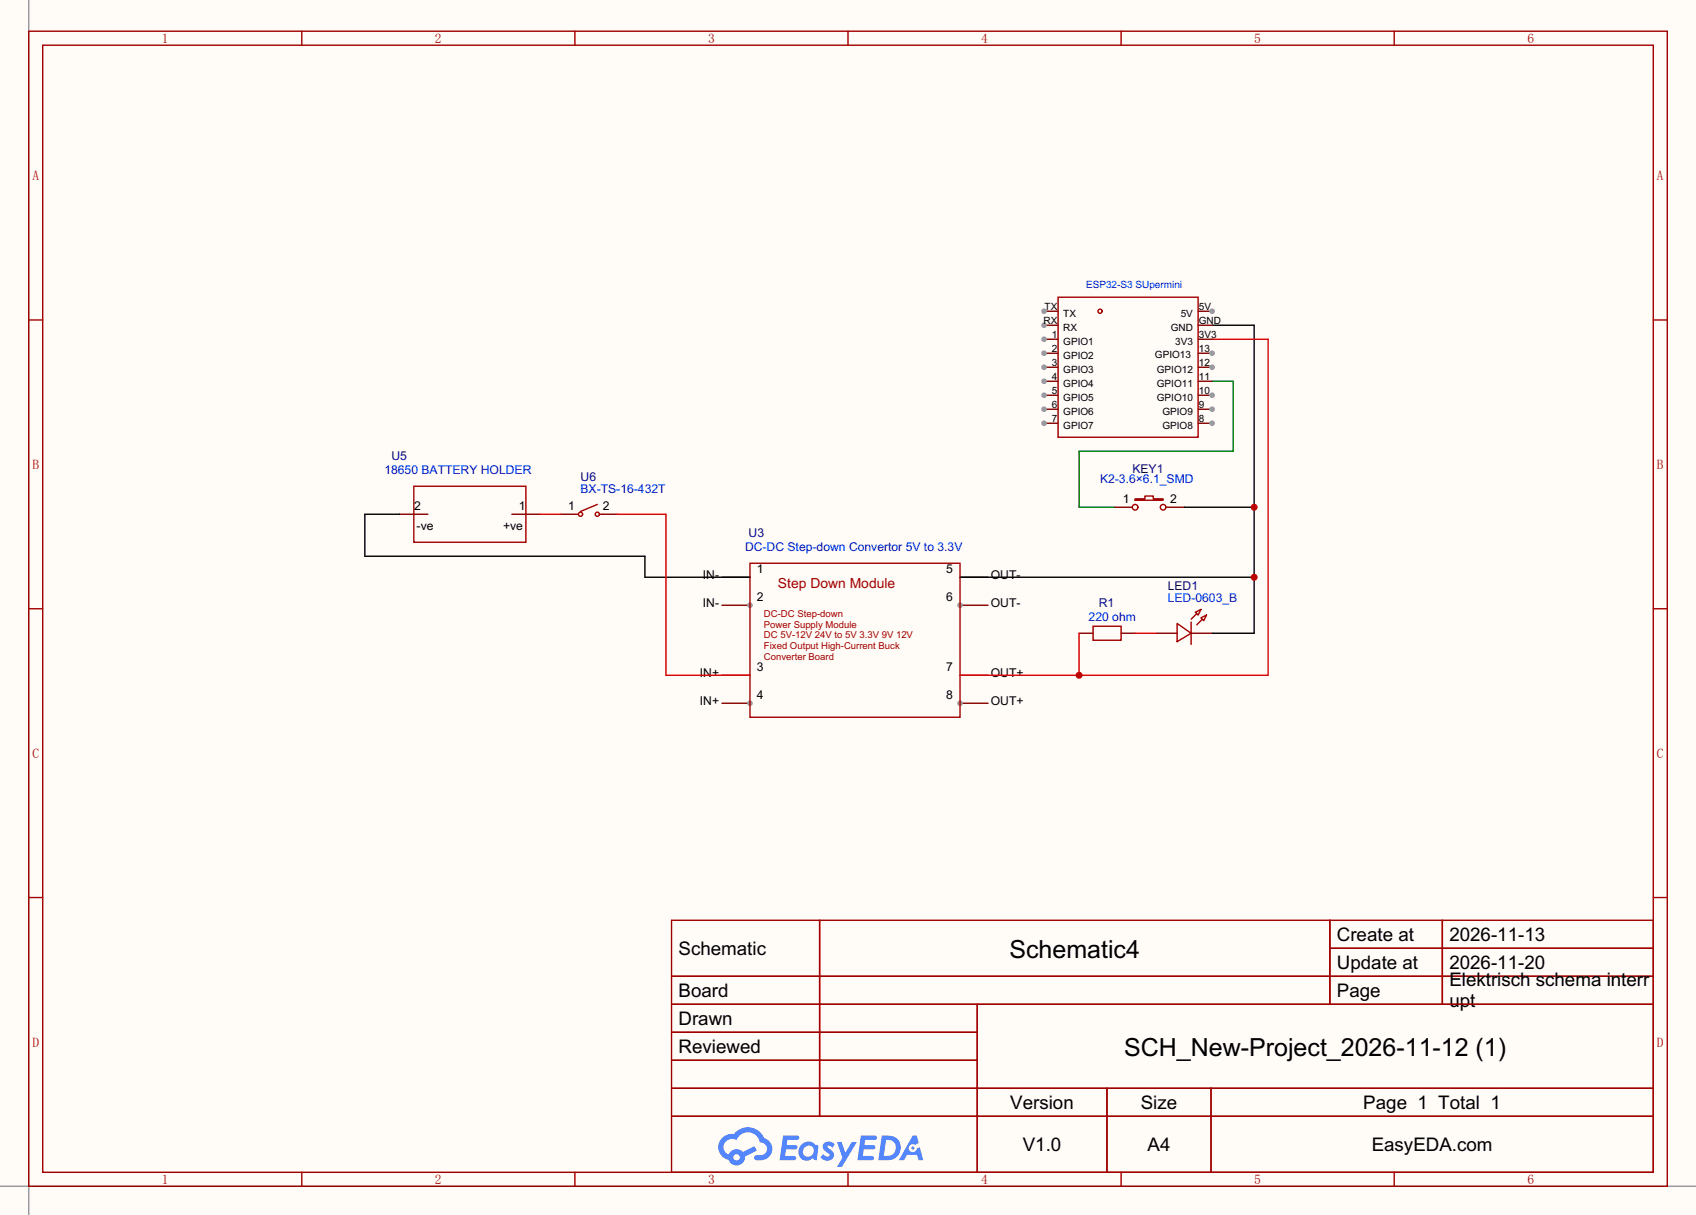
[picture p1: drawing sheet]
<svg xmlns="http://www.w3.org/2000/svg" width="308mm" height="220mm" viewBox="0 0 308 220" stroke-linecap="round" stroke-linejoin="round" font-family="sans-serif">
<path d="M0 0h307.6v220.4h-307.6z" fill="#fffcf7"/>
<path d="M5.2 0v220.4M0 215.2h307.6" fill="none" stroke="#999" stroke-width=".25"/>
<g fill="none" stroke="#a10000" stroke-width=".25">
<path d="M5.2 5.7h297.2v209.5h-297.2zM7.7 8.2h292.1v204.5h-292.1zM54.7 5.7v2.5M104.3 5.7v2.5M153.8 5.7v2.5M203.3 5.7v2.5M252.9 5.7v2.5M5.2 58h2.5M299.8 58h2.6M5.2 110.4h2.5M299.8 110.4h2.6M5.2 162.8h2.5"/>
<path d="M121.8 167h178v45.7h-178zM121.8 177.1h178M148.7 167v35.5M241.2 167v15.2M241.2 172h58.6M261.6 167v15.2M299.8 162.8h2.6M121.8 182.2h178M121.8 187.3h55.4M121.8 197.4h178M121.8 192.4h55.4M177.2 182.2v30.5"/>
<path d="M200.8 197.4v15.3M219.6 197.4v15.3M54.7 212.7v2.5M104.3 212.7v2.5M121.8 202.5h178M153.8 212.7v2.5M203.3 212.7v2.5M252.9 212.7v2.5"/>
</g>
<g fill="#5487ff">
<path d="M149.5 207.3a1.3 1.3 0 0 1 1.9 .3l-.4 .7a.54 .54 0 0 0-1-.3l.2 .2a1.58 1.58 0 0 1 1 1.6 1.43 1.43 0 0 1-2.4 .1l.5-.5a.64 .64 0 0 0 .5 .4 .64 .64 0 0 0 .6-.3l-.1-.2a1.6 1.6 0 0 1-1.1-1.5z"/>
<path d="M151.8 207.2h.8l.7 1.9 1.2-1.9h.9l-2.7 4.5h-.9l1-1.7z"/>
<path d="M142 206h1.7a1.31 1.31 0 0 1 1.2 .2 .4 .4 0 0 1-.3 .6h-1.8l-.1 .9h1.6a.4 .4 0 0 1 .3 .5 .4 .4 0 0 1-.4 .3h-1.6l-.2 1.2h.8a1.23 1.23 0 0 1 1.2 .2 .39 .39 0 0 1-.4 .6h-2.6z"/>
<path d="M156.1 206h1.7a1.32 1.32 0 0 1 1.2 .2 .39 .39 0 0 1-.3 .6h-1.8l-.1 .9h1.6a.4 .4 0 0 1 .4 .5 .4 .4 0 0 1-.5 .3h-1.6l-.2 1.2h.8a1.23 1.23 0 0 1 1.2 .2 .39 .39 0 0 1-.4 .6h-2.6z"/>
<path d="M165.5 206h.8l.3 1.4-.6 .3a.75 .75 0 0 0-1.1 .3 .75 .75 0 0 0 .5 1 .75 .75 0 0 0 .9-.6l.5-.3 .6 2.4h-.8l-.3-1h-1.8l-.5 1h-1z"/>
<path d="M159.9 206l-.6 4.5h1.4a2.27 2.27 0 0 0 2.7-2.3 2.27 2.27 0 0 0-2.7-2.2zM160.7 206.8a1.5 1.5 0 0 1 1.8 1.5 1.5 1.5 0 0 1-1.9 1.4h-.3z"/>
<path d="M145.4 207.6a1.62 1.62 0 0 0-.4 2.1 1.62 1.62 0 0 0 2 .7l.3-.3 .4 .3 .4 .1 .3-2.5-.1-.3h-.5a1.58 1.58 0 0 0-2.4-.1zM146 208.2a.99 .99 0 0 1 1.6 .2 .99 .99 0 0 1-.9 1.4 .94 .94 0 0 1-1-.5 .94 .94 0 0 1 .3-1.1z"/>
<path d="M131 206.4a2.37 2.37 0 0 0 1.1 4 1.54 1.54 0 0 0 1.8 1 1.54 1.54 0 0 0 1.2-1.6l2.2-1.1-.5-.8-2.1 1.1a1.57 1.57 0 0 0-2.6 .5 1.5 1.5 0 0 1-.7-2.1 1.5 1.5 0 0 1 2.2-.6 2.23 2.23 0 0 1 2.3-1.4 2.23 2.23 0 0 1 2 1.9 1.16 1.16 0 0 1 1.2 1 1.16 1.16 0 0 1-1.1 1.3h-.7a.47 .47 0 0 0-.5 .4 .47 .47 0 0 0 .4 .5 2.23 2.23 0 0 0 2.2-.6 2.23 2.23 0 0 0 .5-2.3 2.16 2.16 0 0 0-1.3-1.2 3.2 3.2 0 0 0-5.5-.7l-1.1 .1zM133 210a.6 .6 0 0 1 1.2 0 .6 .6 0 0 1-1.2 0z"/>
<circle cx="165.6" cy="208.3" r=".28"/>
</g>
<path d="M130.9 104.7h5.1M130.9 109.8h5.1" fill="none" stroke="#870000" stroke-width=".25"/>
<circle cx="136" cy="109.8" r=".51" fill="#999"/>
<path d="M130.9 122.5h5.1M130.9 127.6h5.1" fill="none" stroke="#870000" stroke-width=".25"/>
<circle cx="136" cy="127.6" r=".51" fill="#999"/>
<path d="M174.1 104.7h5.1M174.1 109.8h5.1" fill="none" stroke="#870000" stroke-width=".25"/>
<circle cx="174.1" cy="109.8" r=".51" fill="#999"/>
<path d="M174.1 122.5h5.1M174.1 127.6h5.1" fill="none" stroke="#870000" stroke-width=".25"/>
<circle cx="174.1" cy="127.6" r=".51" fill="#999"/>
<g fill="none" stroke="#a10000" stroke-width=".25">
<path d="M75.1 88.2h20.3v10.2h-20.3zM104.3 93.3h.5M108.3 91.5l-3 1.3M108.8 93.3h.5M205.9 90.5h1.7v-.5h1.6v.5h1.7v.3h-5zM136 102.2h38.1v27.9h-38.1zM198.2 113.6h5.1v2.6h-5.1zM213.5 113.1l2.5 1.8-2.5 1.5zM216 112.9v4M216.8 111.1l1-.5-.5 1zM217 111.3l-1 1M217.8 112.1l1-.5-.5 1z"/>
<path d="M218.1 112.3l-1.1 1.1"/>
<circle cx="105.3" cy="93.3" r=".38"/>
<circle cx="108.3" cy="93.3" r=".38"/>
<circle cx="205.9" cy="92" r=".51"/>
<circle cx="210.9" cy="92" r=".51"/>
</g>
<path d="M72.5 93.3h5.1M92.8 93.3h5.1M101.7 93.3h2.6M109.3 93.3h2.6M202.1 92h3.3M211.5 92h3.3M195.7 114.9h2.5M203.3 114.9h2.6M209.7 114.9h3.8M216 114.9h3.8" fill="none" stroke="#870000" stroke-width=".25"/>
<path d="M219.8 59h7.7v55.9h-7.7M72.5 93.3h-6.3v7.6h50.8v3.8h19M214.8 92h12.7M174.1 104.7h53.4" fill="none" stroke="#000" stroke-width=".25"/>
<path d="M111.9 93.3h8.9v29.2h15.2" fill="none" stroke="#f00" stroke-width=".25"/>
<g fill="#c00">
<circle cx="227.5" cy="92" r=".63"/>
<circle cx="227.5" cy="104.7" r=".63"/>
</g>
<path d="M219.8 61.5h10.2v61h-55.9M195.7 114.9v7.6M205.9 114.9h3.8" fill="none" stroke="#f00" stroke-width=".25"/>
<circle cx="195.7" cy="122.5" r=".63" fill="#c00"/>
<path d="M97.9 93.3h3.8" fill="none" stroke="#f00" stroke-width=".25"/>
<path d="M219.8 69.2h3.8v12.7h-27.9v10.1h6.4" fill="none" stroke="#008700" stroke-width=".25"/>
<g fill="none" stroke="#a10000" stroke-width=".25">
<path d="M191.9 53.9h25.4v25.4h-25.4z"/>
<circle cx="199.5" cy="56.5" r=".38"/>
</g>
<path d="M189.4 59h2.5" fill="none" stroke="#870000" stroke-width=".25"/>
<circle cx="189.4" cy="59" r=".51" fill="#999"/>
<path d="M189.4 61.5h2.5" fill="none" stroke="#870000" stroke-width=".25"/>
<circle cx="189.4" cy="61.5" r=".51" fill="#999"/>
<path d="M189.4 64.1h2.5" fill="none" stroke="#870000" stroke-width=".25"/>
<circle cx="189.4" cy="64.1" r=".51" fill="#999"/>
<path d="M189.4 66.6h2.5" fill="none" stroke="#870000" stroke-width=".25"/>
<circle cx="189.4" cy="66.6" r=".51" fill="#999"/>
<path d="M189.4 69.2h2.5" fill="none" stroke="#870000" stroke-width=".25"/>
<circle cx="189.4" cy="69.2" r=".51" fill="#999"/>
<path d="M189.4 71.7h2.5" fill="none" stroke="#870000" stroke-width=".25"/>
<circle cx="189.4" cy="71.7" r=".51" fill="#999"/>
<path d="M189.4 74.2h2.5" fill="none" stroke="#870000" stroke-width=".25"/>
<circle cx="189.4" cy="74.2" r=".51" fill="#999"/>
<path d="M189.4 76.8h2.5" fill="none" stroke="#870000" stroke-width=".25"/>
<circle cx="189.4" cy="76.8" r=".51" fill="#999"/>
<path d="M189.4 56.5h2.5" fill="none" stroke="#870000" stroke-width=".25"/>
<circle cx="189.4" cy="56.5" r=".51" fill="#999"/>
<path d="M217.3 74.2h2.5" fill="none" stroke="#870000" stroke-width=".25"/>
<circle cx="219.8" cy="74.2" r=".51" fill="#999"/>
<path d="M217.3 76.8h2.5" fill="none" stroke="#870000" stroke-width=".25"/>
<circle cx="219.8" cy="76.8" r=".51" fill="#999"/>
<path d="M217.3 71.7h2.5" fill="none" stroke="#870000" stroke-width=".25"/>
<circle cx="219.8" cy="71.7" r=".51" fill="#999"/>
<path d="M217.3 69.2h2.5M217.3 66.6h2.5" fill="none" stroke="#870000" stroke-width=".25"/>
<circle cx="219.8" cy="66.6" r=".51" fill="#999"/>
<path d="M217.3 64.1h2.5" fill="none" stroke="#870000" stroke-width=".25"/>
<circle cx="219.8" cy="64.1" r=".51" fill="#999"/>
<path d="M217.3 59h2.5M217.3 56.5h2.5M217.3 61.5h2.5" fill="none" stroke="#870000" stroke-width=".25"/>
<circle cx="219.8" cy="56.5" r=".51" fill="#999"/>
<g font-size="4.5">
<text x="183.1" y="173.8">Schematic4</text>
<text x="203.9" y="191.5">SCH_New-Project_2026-11-12 (1)</text>
</g>
<g font-size="3.4">
<text x="123.1" y="173.2">Schematic</text>
<text x="242.5" y="170.6">Create at</text>
<text x="262.9" y="170.6">2026-11-13</text>
<text x="242.5" y="175.7">Update at</text>
<text x="262.9" y="175.7">2026-11-20</text>
<text x="262.9" y="178.9">Elektrisch schema interr</text>
<text x="123.1" y="180.8">Board</text>
<text x="123.1" y="185.9">Drawn</text>
<text x="242.5" y="180.8">Page</text>
<text x="262.9" y="182.7">upt</text>
<text x="123.1" y="191">Reviewed</text>
<text x="183.2" y="201.1">Version</text>
<text x="206.9" y="201.1">Size</text>
<text x="247.3" y="201.1">Page 1 Total 1</text>
<text x="185.5" y="208.7">V1.0</text>
<text x="208.1" y="208.7">A4</text>
<text x="248.8" y="208.7">EasyEDA.com</text>
</g>
<text font-size="2.5" fill="#a00000" x="141.1" y="106.7">Step Down Module</text>
<g font-size="2.4" fill="#a00000">
<text x="29.4" y="7.8">1</text>
<text x="78.9" y="7.8">2</text>
<text x="128.4" y="7.8">3</text>
<text x="178" y="7.8">4</text>
<text x="227.5" y="7.8">5</text>
<text x="277" y="7.8">6</text>
<text x="5.9" y="32.7">A</text>
<text x="300.5" y="32.7">A</text>
<text x="5.9" y="85.1">B</text>
<text x="300.5" y="85.1">B</text>
<text x="5.9" y="137.5">C</text>
<text x="300.5" y="137.5">C</text>
<text x="5.9" y="189.9">D</text>
<text x="300.5" y="189.9">D</text>
<text x="29.4" y="214.8">1</text>
<text x="78.9" y="214.8">2</text>
<text x="128.4" y="214.8">3</text>
<text x="178" y="214.8">4</text>
<text x="227.5" y="214.8">5</text>
<text x="277" y="214.8">6</text>
</g>
<g font-size="2.2" fill="#000080">
<text x="71" y="83.4">U5</text>
<text x="105.3" y="87.2">U6</text>
<text x="205.4" y="85.8">KEY1</text>
<text x="135.8" y="97.4">U3</text>
<text x="211.8" y="107.1">LED1</text>
<text x="199.3" y="110.1">R1</text>
</g>
<g font-size="2.2" fill="#00f">
<text x="69.7" y="86">18650 BATTERY HOLDER</text>
<text x="105.3" y="89.4">BX-TS-16-432T</text>
<text x="199.5" y="87.7">K2-3.6×6.1_SMD</text>
<text x="135.1" y="99.9">DC-DC Step-down Convertor 5V to 3.3V</text>
<text x="197.4" y="112.6">220 ohm</text>
<text x="211.8" y="109.3">LED-0603_B</text>
</g>
<g font-size="2.2">
<text x="75.1" y="92.5">2</text>
<text x="94.1" y="92.5">1</text>
<text x="103" y="92.5">1</text>
<text x="109.3" y="92.5">2</text>
<text x="203.6" y="91.2">1</text>
<text x="212.2" y="91.2">2</text>
<text x="75.6" y="96.1">-ve</text>
<text x="91.3" y="96.1">+ve</text>
<text x="127.5" y="105">IN-</text>
<text x="137.3" y="103.9">1</text>
<text x="171.6" y="103.9">5</text>
<text x="179.7" y="105">OUT-</text>
<text x="127.5" y="110">IN-</text>
<text x="137.3" y="109">2</text>
<text x="171.6" y="109">6</text>
<text x="179.7" y="110">OUT-</text>
<text x="126.9" y="122.7">IN+</text>
<text x="137.3" y="121.7">3</text>
<text x="171.6" y="121.7">7</text>
<text x="179.7" y="122.7">OUT+</text>
<text x="126.9" y="127.8">IN+</text>
<text x="137.3" y="126.8">4</text>
<text x="171.6" y="126.8">8</text>
<text x="179.7" y="127.8">OUT+</text>
</g>
<text font-size="1.8" fill="#00f" x="197" y="52.2">ESP32-S3 SUpermini</text>
<g font-size="1.8">
<text x="189.3" y="58.8">RX</text>
<text x="189.5" y="56.3">TX</text>
<text x="192.8" y="57.5">TX</text>
<text x="214.1" y="57.5">5V</text>
<text x="217.4" y="58.8">GND</text>
<text x="217.4" y="56.3">5V</text>
<text x="190.8" y="61.3">1</text>
<text x="190.8" y="63.9">2</text>
<text x="192.8" y="60.1">RX</text>
<text x="192.8" y="62.6">GPIO1</text>
<text x="192.8" y="65.1">GPIO2</text>
<text x="209.5" y="64.9">GPIO13</text>
<text x="212.3" y="60.1">GND</text>
<text x="213.1" y="62.6">3V3</text>
<text x="217.4" y="63.9">13</text>
<text x="217.4" y="61.3">3V3</text>
<text x="190.8" y="66.4">3</text>
<text x="190.8" y="69">4</text>
<text x="190.8" y="71.5">5</text>
<text x="192.8" y="67.7">GPIO3</text>
<text x="192.8" y="70.2">GPIO4</text>
<text x="209.8" y="70.2">GPIO11</text>
<text x="209.8" y="67.7">GPIO12</text>
<text x="217.4" y="71.5">10</text>
<text x="217.4" y="69">11</text>
<text x="217.4" y="66.4">12</text>
<text x="190.8" y="74">6</text>
<text x="190.8" y="76.6">7</text>
<text x="192.8" y="72.8">GPIO5</text>
<text x="192.8" y="75.3">GPIO6</text>
<text x="192.8" y="77.8">GPIO7</text>
<text x="209.8" y="72.8">GPIO10</text>
<text x="210.8" y="75.3">GPIO9</text>
<text x="210.8" y="77.8">GPIO8</text>
<text x="217.4" y="74">9</text>
<text x="217.4" y="76.6">8</text>
</g>
<g font-size="1.7" fill="#a00000">
<text x="138.6" y="111.9">DC-DC Step-down</text>
<text x="138.6" y="113.9">Power Supply Module</text>
<text x="138.6" y="115.8">DC 5V-12V 24V to 5V 3.3V 9V 12V</text>
<text x="138.6" y="117.7">Fixed Output High-Current Buck</text>
<text x="138.6" y="119.7">Converter Board</text>
</g>
</svg>
